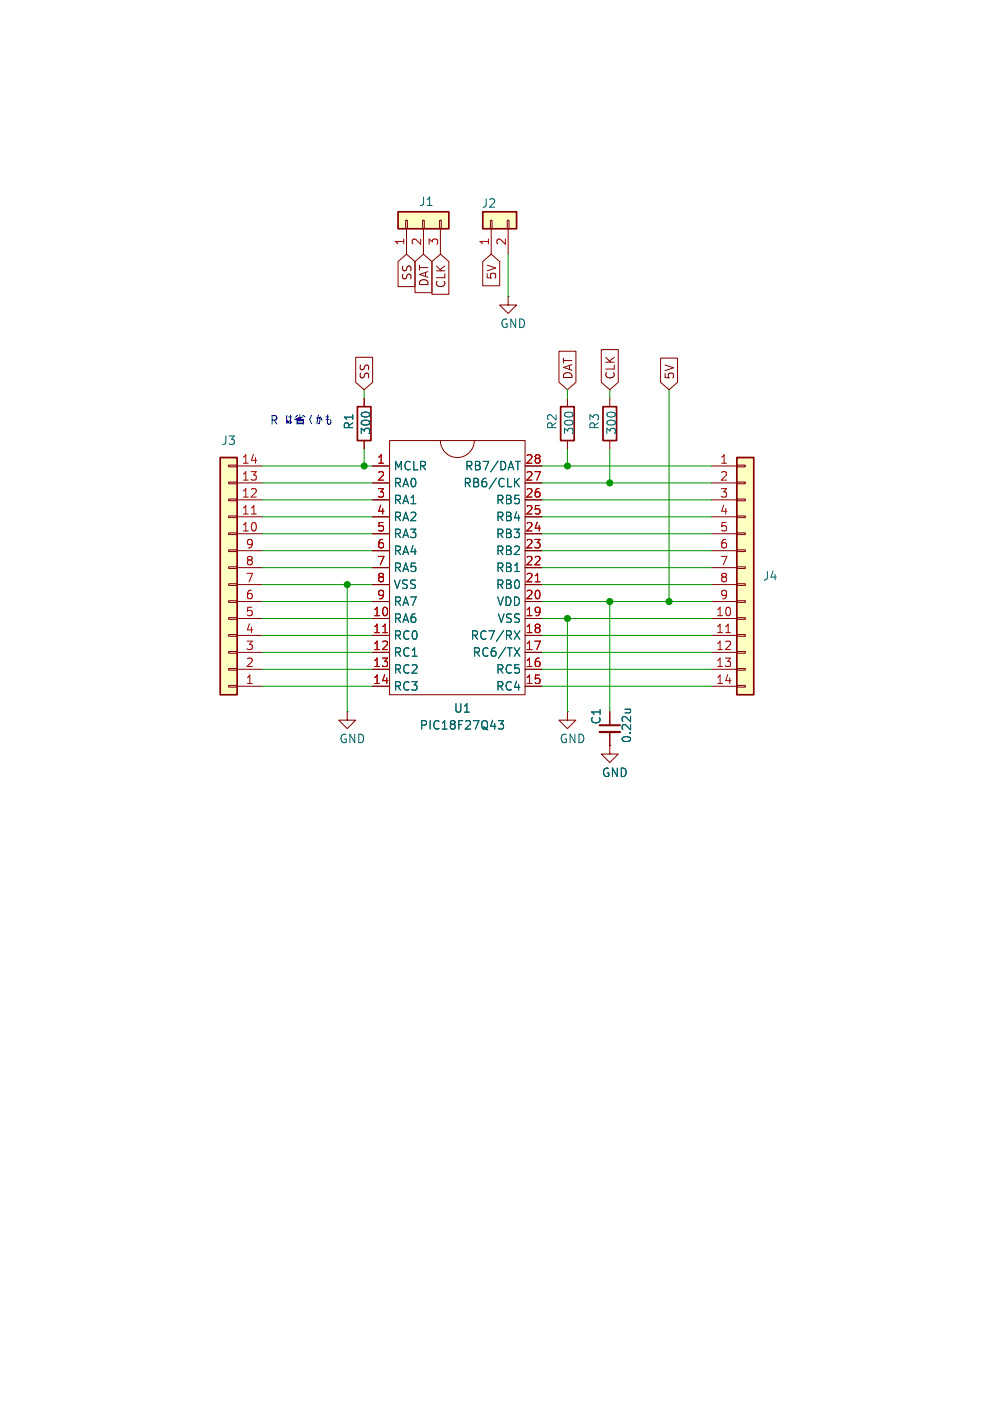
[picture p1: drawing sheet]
<svg xmlns="http://www.w3.org/2000/svg" width="148mm" height="210mm" viewBox="0 0 148 210" stroke-linecap="round" stroke-linejoin="round" font-family="sans-serif">
<path d="M84.1 61h2v5h-2z" fill="none" stroke="#840000" stroke-width=".25"/>
<path d="M85.1 59.7v1.3M85.1 66v1.3M52.1 106.7v1.3h1.2l-1.2 1.2-1.3-1.2h1.3M52.1 106.7h.1" fill="none" stroke="#840000" stroke-width=".15"/>
<path d="M72.4 31.8h5.1v2.5h-5.1z" fill="#ffffc2"/>
<path d="M72.4 31.8h5.1v2.5h-5.1z" fill="none" stroke="#840000" stroke-width=".25"/>
<path d="M73.5 33h.3v1.3h-.3zM73.7 34.3v3.8M76.1 33h.2v1.3h-.2zM76.2 34.3v3.8" fill="none" stroke="#840000" stroke-width=".15"/>
<path d="M59.7 31.8h7.6v2.5h-7.6z" fill="#ffffc2"/>
<path d="M59.7 31.8h7.6v2.5h-7.6zM53.6 61h2v5h-2zM90.4 61h2.1v5h-2.1z" fill="none" stroke="#840000" stroke-width=".25"/>
<path d="M60.8 33h.3v1.3h-.3zM61 34.3v3.8M63.4 33h.2v1.3h-.2zM63.5 34.3v3.8M65.9 33h.3v1.3h-.3zM66 34.3v3.8M54.6 59.7v1.3M76.2 44.5v1.2h1.3l-1.3 1.3-1.3-1.3h1.3M76.2 44.5h.1M91.4 59.7v1.3M54.6 66v1.3M91.4 66v1.3" fill="none" stroke="#840000" stroke-width=".15"/>
<path d="M33 68.6h2.6v35.5h-2.6z" fill="#ffffc2"/>
<path d="M33 68.6h2.6v35.5h-2.6z" fill="none" stroke="#840000" stroke-width=".25"/>
<g fill="none" stroke="#840000" stroke-width=".15">
<path d="M34.3 79.9h1.3v.2h-1.3zM34.3 77.3h1.3v.3h-1.3zM34.3 74.8h1.3v.3h-1.3zM34.3 72.3h1.3v.2h-1.3zM34.3 69.7h1.3v.3h-1.3zM35.6 77.5h3.8M35.6 74.9h3.8M35.6 72.4h3.8M35.6 69.9h3.8M55.9 77.5h2.5M55.9 74.9h2.5M55.9 72.4h2.5"/>
<path d="M55.9 69.9h2.5M58.4 66h20.3v38.1h-20.3zM66 66a2.54 2.54 0 0 0 2.6 2.6 2.54 2.54 0 0 0 2.5-2.6M78.7 77.5h2.6M78.7 74.9h2.6M78.7 72.4h2.6M78.7 69.9h2.6M34.3 97.7h1.3v.2h-1.3zM34.3 95.1h1.3v.3h-1.3zM34.3 92.6h1.3v.2h-1.3zM34.3 90h1.3v.3h-1.3zM34.3 87.5h1.3v.3h-1.3z"/>
<path d="M34.3 85h1.3v.2h-1.3zM34.3 82.4h1.3v.3h-1.3zM35.6 97.8h3.8M35.6 95.3h3.8M35.6 92.7h3.8M35.6 90.2h3.8M35.6 87.6h3.8M35.6 85.1h3.8M35.6 82.6h3.8M35.6 80h3.8M55.9 97.8h2.5M55.9 95.3h2.5"/>
<path d="M55.9 92.7h2.5M55.9 90.2h2.5M55.9 87.6h2.5M55.9 85.1h2.5M55.9 82.6h2.5M55.9 80h2.5M78.7 97.8h2.6M78.7 95.3h2.6M78.7 92.7h2.6M78.7 90.2h2.6M78.7 87.6h2.6M78.7 85.1h2.6"/>
<path d="M78.7 82.6h2.6M78.7 80h2.6M34.3 102.7h1.3v.3h-1.3zM34.3 100.2h1.3v.3h-1.3zM35.6 102.9h3.8M35.6 100.3h3.8M55.9 102.9h2.5M55.9 100.3h2.5M78.7 102.9h2.6M78.7 100.3h2.6"/>
</g>
<path d="M37.7 77.1h.7M57.4 94.8h.7M80.3 87.2h.7" fill="none" stroke="#a90000" stroke-width=".15"/>
<path d="M77.3 69.2h.7M77.3 72.2l.6 .8M77.9 71.7l-.7 .7M77.1 94.6l.9 1.2M77.1 97.1l.9 1.3M78 94.6l-.9 1.2M78 97.1l-.9 1.3M74.7 108h.8l-.4 .5 .4 .1v.6l-.2 .1h-.4l-.2-.1" fill="none" stroke="#006464" stroke-width=".15"/>
<path d="M110.5 68.6h2.5v35.5h-2.5z" fill="#ffffc2"/>
<path d="M110.5 68.6h2.5v35.5h-2.5z" fill="none" stroke="#840000" stroke-width=".25"/>
<g fill="none" stroke="#840000" stroke-width=".15">
<path d="M59.7 39.2l1.3-1.1 1.2 1.1v3.8h-2.5zM62.2 39.2l1.3-1.1 1.3 1.1v4.7h-2.6zM64.8 39.2l1.2-1.1 1.3 1.1v4.9h-2.5zM72.4 39.2l1.3-1.1 1.2 1.1v3.6h-2.5zM53.3 53.6h2.6v3.7l-1.3 1.1-1.3-1.1zM54.6 59.7v1.3M83.8 52.6h2.6v4.7l-1.3 1.1-1.3-1.1zM90.2 52.4h2.5v4.9l-1.3 1.1-1.2-1.1zM99.1 53.7h2.5v3.6l-1.3 1.1-1.2-1.1zM54.6 66v1.3M55.9 69.9h2.5M55.9 72.4h2.5"/>
<path d="M55.9 74.9h2.5M55.9 77.5h2.5M78.7 69.9h2.6M78.7 72.4h2.6M78.7 74.9h2.6M78.7 77.5h2.6M106.7 69.9h3.8M106.7 72.4h3.8M106.7 74.9h3.8M106.7 77.5h3.8M110.5 69.7h1.3v.3h-1.3zM110.5 72.3h1.3v.2h-1.3z"/>
<path d="M110.5 74.8h1.3v.3h-1.3zM110.5 77.3h1.3v.3h-1.3zM110.5 79.9h1.3v.2h-1.3zM55.9 80h2.5M55.9 82.6h2.5M55.9 85.1h2.5M55.9 87.6h2.5M55.9 90.2h2.5M55.9 92.7h2.5M55.9 95.3h2.5M55.9 97.8h2.5M78.7 80h2.6"/>
<path d="M78.7 82.6h2.6M78.7 85.1h2.6M78.7 87.6h2.6M78.7 90.2h2.6M78.7 92.7h2.6M78.7 95.3h2.6M78.7 97.8h2.6M106.7 80h3.8M106.7 82.6h3.8M106.7 85.1h3.8M106.7 87.6h3.8M106.7 90.2h3.8"/>
<path d="M106.7 92.7h3.8M106.7 95.3h3.8M106.7 97.8h3.8M110.5 82.4h1.3v.3h-1.3zM110.5 85h1.3v.2h-1.3zM110.5 87.5h1.3v.3h-1.3zM110.5 90h1.3v.3h-1.3zM110.5 92.6h1.3v.2h-1.3zM110.5 95.1h1.3v.3h-1.3zM110.5 97.7h1.3v.2h-1.3zM55.9 100.3h2.5M55.9 102.9h2.5"/>
<path d="M78.7 100.3h2.6M78.7 102.9h2.6M85.1 106.7v1.3h1.3l-1.3 1.2-1.3-1.2h1.3M85.1 106.7h.1M91.4 111.8v1.2h1.3l-1.3 1.3-1.2-1.3h1.2M91.4 111.8h.1M91.4 106.7v2M91.4 109.7v2.1M106.7 100.3h3.8M106.7 102.9h3.8M110.5 100.2h1.3v.3h-1.3zM110.5 102.7h1.3v.3h-1.3z"/>
</g>
<path d="M57.4 94.8h.7M80.3 87.2h.7M108.8 94.8h.8" fill="none" stroke="#a90000" stroke-width=".15"/>
<path d="M89.9 108.7h3.1" fill="none" stroke="#840000" stroke-width=".3"/>
<path d="M89.9 109.7h3.1" fill="none" stroke="#840000" stroke-width=".33"/>
<path d="M77.3 69.2h.7M77.3 72.2l.6 .8M77.9 71.7l-.7 .7M77.1 94.6l.9 1.2M77.1 97.1l.9 1.3M78 94.6l-.9 1.2M78 97.1l-.9 1.3M74.7 108h.8l-.4 .5 .4 .1v.6l-.2 .1h-.4l-.2-.1M93.7 106.3h.9M94.4 106.3l.2 .4" fill="none" stroke="#006464" stroke-width=".15"/>
<g fill="none" stroke="#009600" stroke-width=".15">
<path d="M76.2 38.1v6.4M54.6 58.4v1.3M85.1 58.4v1.3M91.4 58.4v1.3M100.3 58.4v31.8M39.4 74.9h16.5M39.4 72.4h16.5M39.4 77.5h16.5M39.4 69.9h16.5M54.6 67.3v2.6M81.3 74.9h25.4M81.3 72.4h25.4"/>
<path d="M81.3 77.5h25.4M81.3 69.9h25.4M85.1 67.3v2.6M91.4 67.3v5.1M39.4 97.8h16.5M39.4 95.3h16.5M39.4 92.7h16.5M39.4 90.2h16.5M39.4 80h16.5M39.4 82.6h16.5M39.4 87.6h16.5M39.4 85.1h16.5"/>
<path d="M52.1 87.6v19.1M81.3 97.8h25.4M81.3 95.3h25.4M81.3 92.7h25.4M81.3 90.2h25.4M81.3 80h25.4M81.3 82.6h25.4M81.3 87.6h25.4M81.3 85.1h25.4M85.1 92.7v14M91.4 90.2v16.5M39.4 102.9h16.5"/>
<path d="M39.4 100.3h16.5M81.3 102.9h25.4M81.3 100.3h25.4"/>
</g>
<g fill="none" stroke="#0000c2" stroke-width=".15">
<path d="M40.8 63l.6-.1 .1-.2v-.3l-.2-.1h-.5v1.3M41.1 63l.4 .6M43 62.2v1.3l.1-.5M43.3 62.5h.5M43.6 62.2v1.3l-.3-.1v-.2l.2-.1 .3 .2M44.4 62.8h1.1v.8M44.5 63.5h1M44.5 63.3h1M44.5 63h1M44.5 62.8v.8M44.6 62.2l-.3 .3M45 62.1v.5h-.3"/>
<path d="M45.4 62.2l.4 .3M45.4 62.5l-1.2 .3M46.7 62.2l-.3 .6 .3 .7M47.4 62.7l.5-.1 .1 .2-.1 .7h-.2M47.8 62.2l-.3 1.3M48.1 62.5l.2 .5M48.8 62.5h.5M48.9 62.8h.4M49.1 62.2v1.3h.5v-.6"/>
</g>
<g fill="#009600" stroke="#009600" stroke-width=".15">
<circle cx="91.4" cy="72.4" r=".46"/>
<circle cx="85.1" cy="69.9" r=".46"/>
<circle cx="52.1" cy="87.6" r=".46"/>
<circle cx="54.6" cy="69.9" r=".46"/>
<circle cx="85.1" cy="92.7" r=".46"/>
<circle cx="91.4" cy="90.2" r=".46"/>
<circle cx="100.3" cy="90.2" r=".46"/>
</g>
<g font-size="1.8" fill="#006464">
<text x="62.7" y="31.1">J1</text>
<text x="72.1" y="31.3">J2</text>
<text x="74.9" y="49.4">GND</text>
<text x="53.2" y="64.5" transform="rotate(-90 53.2 64.5)">R1</text>
<text x="55.7" y="65.3" transform="rotate(-90 55.7 65.3)">300</text>
<text x="83.7" y="64.5" transform="rotate(-90 83.7 64.5)">R2</text>
<text x="86.2" y="65.3" transform="rotate(-90 86.2 65.3)">300</text>
<text x="90" y="64.5" transform="rotate(-90 90 64.5)">R3</text>
<text x="92.6" y="65.3" transform="rotate(-90 92.6 65.3)">300</text>
<text x="33.1" y="66.9">J3</text>
<text x="58.9" y="70.7">MCLR</text>
<text x="69.6" y="70.7">RB7/DAT</text>
<text x="58.9" y="73.3">RA0</text>
<text x="58.9" y="75.8">RA1</text>
<text x="69.4" y="73.3">RB6/CLK</text>
<text x="74.3" y="75.8">RB5</text>
<text x="58.9" y="78.3">RA2</text>
<text x="58.9" y="80.9">RA3</text>
<text x="58.9" y="83.4">RA4</text>
<text x="74.3" y="78.3">RB4</text>
<text x="74.3" y="80.9">RB3</text>
<text x="74.3" y="83.4">RB2</text>
<text x="58.9" y="86">RA5</text>
<text x="58.9" y="88.5">VSS</text>
<text x="74.3" y="86">RB1</text>
<text x="74.3" y="88.5">RB0</text>
<text x="114.3" y="87.2">J4</text>
<text x="58.9" y="91">RA7</text>
<text x="58.9" y="93.6">RA6</text>
<text x="74.4" y="91">VDD</text>
<text x="74.5" y="93.6">VSS</text>
<text x="58.9" y="96.1">RC0</text>
<text x="58.9" y="98.7">RC1</text>
<text x="58.9" y="101.2">RC2</text>
<text x="70.5" y="96.1">RC7/RX</text>
<text x="70.8" y="98.7">RC6/TX</text>
<text x="74.3" y="101.2">RC5</text>
<text x="58.9" y="103.7">RC3</text>
<text x="68" y="107">U1</text>
<text x="74.3" y="103.7">RC4</text>
<text x="50.8" y="111.6">GND</text>
<text x="62.8" y="109.6">PIC18F27Q43</text>
<text x="83.8" y="111.6">GND</text>
<text x="90.3" y="108.7" transform="rotate(-90 90.3 108.7)">C1</text>
<text x="94.8" y="111.5" transform="rotate(-90 94.8 111.5)">0.22u</text>
<text x="90.2" y="116.7">GND</text>
</g>
<g font-size="1.8" fill="#a90000">
<text x="60.7" y="36.9" transform="rotate(-90 60.7 36.9)">1</text>
<text x="63.2" y="36.9" transform="rotate(-90 63.2 36.9)">2</text>
<text x="65.8" y="36.9" transform="rotate(-90 65.8 36.9)">3</text>
<text x="73.4" y="36.9" transform="rotate(-90 73.4 36.9)">1</text>
<text x="75.9" y="36.9" transform="rotate(-90 75.9 36.9)">2</text>
<text x="36.2" y="69.6">14</text>
<text x="56.4" y="69.6">1</text>
<text x="78.7" y="69.6">28</text>
<text x="107.9" y="69.6">1</text>
<text x="36.2" y="77.2">11</text>
<text x="36.2" y="74.7">12</text>
<text x="36.2" y="72.1">13</text>
<text x="56.4" y="72.1">2</text>
<text x="56.4" y="74.7">3</text>
<text x="56.4" y="77.2">4</text>
<text x="78.7" y="72.1">27</text>
<text x="78.7" y="74.7">26</text>
<text x="78.7" y="77.2">25</text>
<text x="107.9" y="72.1">2</text>
<text x="107.9" y="74.7">3</text>
<text x="107.9" y="77.2">4</text>
<text x="36.2" y="79.8">10</text>
<text x="36.8" y="82.3">9</text>
<text x="56.4" y="79.8">5</text>
<text x="56.4" y="82.3">6</text>
<text x="78.7" y="79.8">24</text>
<text x="78.7" y="82.3">23</text>
<text x="107.9" y="79.8">5</text>
<text x="107.9" y="82.3">6</text>
<text x="36.8" y="89.9">6</text>
<text x="36.8" y="87.4">7</text>
<text x="36.8" y="84.8">8</text>
<text x="56.4" y="84.8">7</text>
<text x="56.4" y="87.4">8</text>
<text x="56.4" y="89.9">9</text>
<text x="78.7" y="84.8">22</text>
<text x="78.7" y="87.4">21</text>
<text x="78.7" y="89.9">20</text>
<text x="107.9" y="84.8">7</text>
<text x="107.9" y="87.4">8</text>
<text x="107.9" y="89.9">9</text>
<text x="36.8" y="95">4</text>
<text x="36.8" y="92.5">5</text>
<text x="55.8" y="92.5">10</text>
<text x="55.8" y="95">11</text>
<text x="78.7" y="92.5">19</text>
<text x="78.7" y="95">18</text>
<text x="107.3" y="92.5">10</text>
<text x="107.3" y="95">11</text>
<text x="36.8" y="100.1">2</text>
<text x="36.8" y="97.5">3</text>
<text x="55.8" y="97.5">12</text>
<text x="55.8" y="100.1">13</text>
<text x="78.7" y="97.5">17</text>
<text x="78.7" y="100.1">16</text>
<text x="107.3" y="97.5">12</text>
<text x="107.3" y="100.1">13</text>
<text x="36.8" y="102.6">1</text>
<text x="55.8" y="102.6">14</text>
<text x="78.7" y="102.6">15</text>
<text x="107.3" y="102.6">14</text>
</g>
<g font-size="1.8" fill="#840000">
<text x="61.9" y="42.2" transform="rotate(-90 61.9 42.2)">SS</text>
<text x="64.5" y="43.1" transform="rotate(-90 64.5 43.1)">DAT</text>
<text x="67" y="43.3" transform="rotate(-90 67 43.3)">CLK</text>
<text x="74.6" y="42" transform="rotate(-90 74.6 42)">5V</text>
<text x="55.6" y="57" transform="rotate(-90 55.6 57)">SS</text>
<text x="86" y="57" transform="rotate(-90 86 57)">DAT</text>
<text x="92.4" y="57" transform="rotate(-90 92.4 57)">CLK</text>
<text x="101.3" y="57" transform="rotate(-90 101.3 57)">5V</text>
</g>
</svg>
